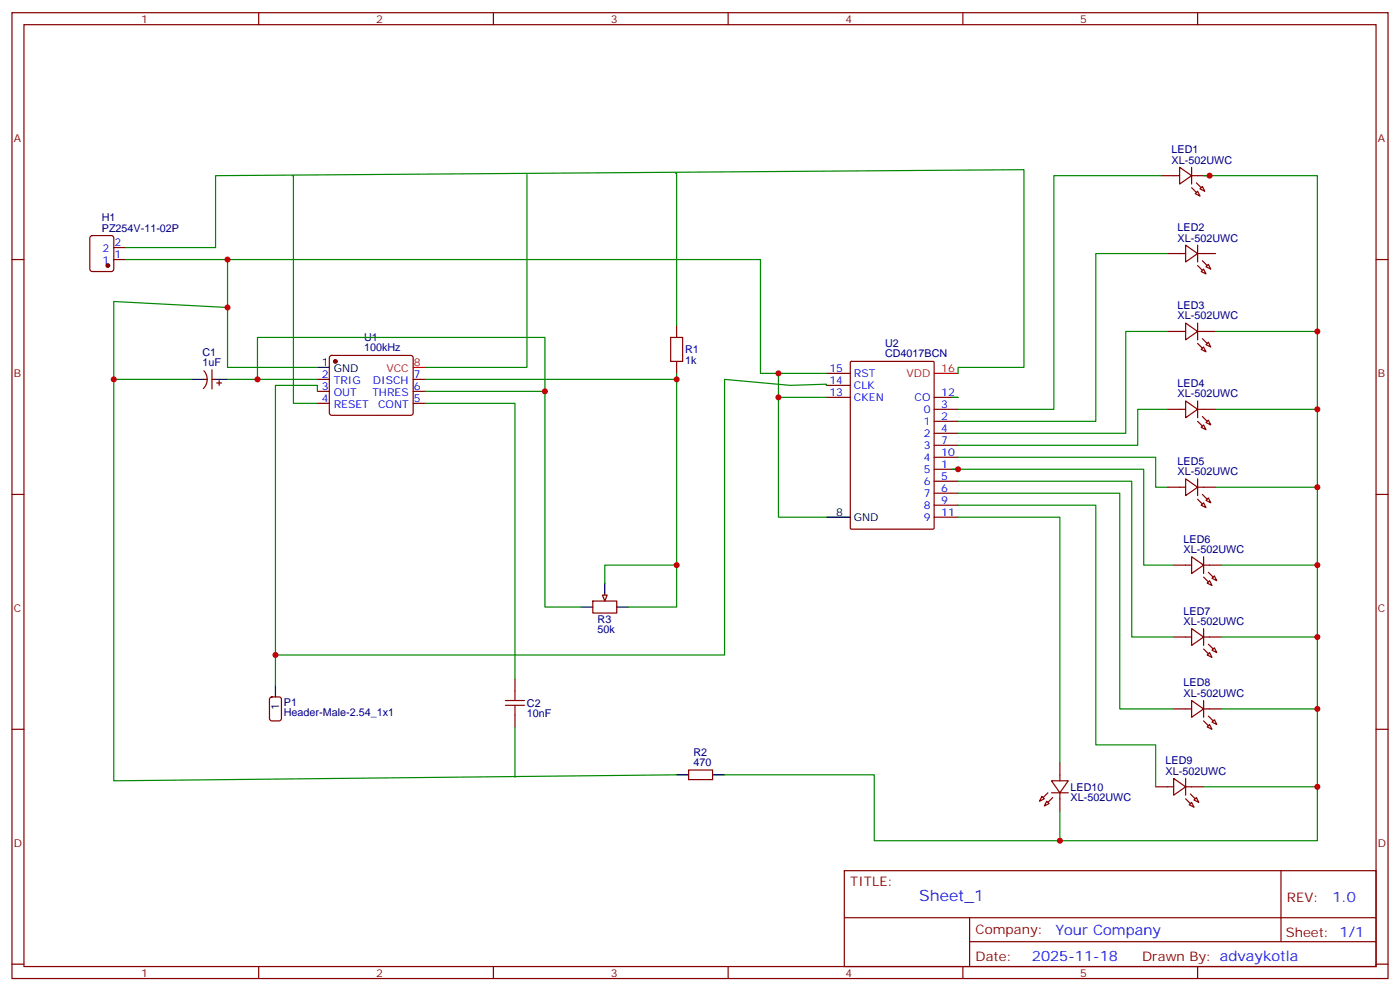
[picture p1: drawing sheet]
<svg xmlns="http://www.w3.org/2000/svg" width="412mm" height="292mm" viewBox="0 0 412 292" stroke-linecap="round" stroke-linejoin="round" font-family="sans-serif">
<g fill="none" stroke="#870000" stroke-width=".35">
<path d="M3.5 3.7h405.4v284.4h-405.4zM7.1 7.3h398.2v277.3h-398.2zM76.2 3.7v3.6M145.3 3.7v3.6M214.5 3.7v3.6M283.6 3.7v3.6M352.8 3.7v3.6M3.5 76.4h3.6M26.7 69.6l.5-.2h5.6l.7 .4v9.4l-.4 .7h-5.9l-.7-.4v-9.4zM33.5 76.4h3.5M33.5 72.9h3.5M405.3 76.4h3.6"/>
<path d="M199.3 95.8v3.5M60 111.7h1M60.1 109.2a3.8 3.8 0 0 1-.2 5.2M62.4 111.7h1.1M62.4 108.9v5.6M63.9 112.7h1.4M64.6 112v1.5M93.5 111.7h3.5M93.5 115.2h3.5M93.5 118.7h3.5M97.2 104.8l.5-.2h23.3l.5 .2 .2 .5-.1 16.5-.6 .5-23.6-.1-.4-.6v-16.3zM121.7 111.7h3.5"/>
<path d="M121.7 115.2h3.5M121.7 118.7h3.5M199.3 106.4v3.5M243.4 117h7.1M243.4 109.9h7.1M243.4 113.5h7.1M250.5 106.6l.3-.2h24l.3 .2 .1 48.8-.2 .3-24.2 .1-.3-.2zM275.2 117h7M275.2 138.1h7M275.2 124h7M275.2 120.5h7M275.2 127.6h7"/>
<path d="M275.2 131.1h7M275.2 134.6h7M3.5 145.6h3.6M275.2 141.7h7M275.2 145.2h7M275.2 148.7h7M275.2 152.3h7M405.3 145.6h3.6M174.6 177h7.1v3.5h-7.1zM151.7 199.9v3.5M3.5 214.7h3.6M79.6 205.4l.5-.2h2.1l.6 .4 .1 5.9-.5 .7h-2.3l-.7-.4v-5.9z"/>
<path d="M151.7 210.5v3.5M405.3 214.7h3.6M202.8 226.7h7.1v2.8h-7.1zM248.7 256.3h156.6v28.3h-156.6zM377.3 256.4v20.8M248.7 270.2h156.5M285.6 277.2h119.6M285.6 270.2v14.1M3.5 283.8h3.6M76.2 284.6v3.5M145.3 284.6v3.5M214.5 284.6v3.5"/>
<path d="M283.6 284.6v3.5M352.8 284.6v3.5M405.3 283.8h3.6"/>
</g>
<g fill="#870000" stroke="#870000" stroke-width=".35">
<circle cx="98.8" cy="106.4" r=".53"/>
<circle cx="31.7" cy="78.2" r=".53"/>
</g>
<path d="M56.4 111.7h3.6M63.5 111.7h3.5M93.5 108.2h3.5M243.4 152.3h7.1M171.1 178.7h3.5M178.2 171.7v3.5M181.7 178.7h3.5M81.1 201.6v3.6M199.3 228.1h3.5M209.9 228.1h3.5" fill="none" stroke="#000" stroke-width=".35"/>
<path d="M121.7 108.2h3.5M275.2 109.9h7" fill="none" stroke="#f00" stroke-width=".35"/>
<path d="M197.6 99.3h3.5v7.1h-3.5zM148.9 207.6h5.6M148.9 206.2h5.6M151.7 203.4v2.8M151.7 207.6v2.9" fill="none" stroke="#a10000" stroke-width=".35"/>
<path d="M177.4 175.2h1.5l-.7 1.8z" fill="#f0f0f0" stroke="#870000" stroke-width=".35"/>
<g fill="none" stroke="#870000" stroke-width=".35">
<path d="M342.2 51.7h5.3M347.5 49.2l3.5 2.5-3.5 2.5zM351 51.7h5.3M351 49.2v5M352.1 57l.7-.7 .7 1.4zM353.5 55.6l.7-.7 .7 1.4zM344 74.6h5.2M349.2 72.2l3.6 2.4-3.6 2.5zM352.8 74.6h5.3M352.8 72.2v4.9M353.8 79.9l.7-.7 .7 1.4zM356 77.8l.7 1.4-1.5-.7z"/>
<path d="M344 97.6h5.2M349.2 95.1l3.6 2.5-3.6 2.4zM352.8 95.1v4.9M352.8 97.6h5.3M349.2 118l3.6 2.5-3.6 2.5zM352.8 118v5M353.8 102.9l.7-.7 .7 1.4zM356 100.8l.7 1.4-1.5-.7zM344 120.5h5.2M352.8 120.5h5.3M353.8 125.8l.7-.7 .7 1.4zM356 123.7l.7 1.4-1.5-.7z"/>
<path d="M344 143.4h5.2M349.2 141l3.6 2.4-3.6 2.5zM352.8 141v4.9M352.8 143.4h5.3M353.8 148.7l.7-.7 .7 1.4zM356 146.6l.7 1.4-1.5-.7zM345.7 166.4h5.3M351 163.9l3.5 2.5-3.5 2.4zM354.5 166.4h5.3M354.5 163.9v4.9M355.6 171.7l.7-.7 .7 1.4zM357 170.3l.7-.8 .7 1.5z"/>
<path d="M345.7 187.5h5.3M351 185.1l3.5 2.4-3.5 2.5zM354.5 185.1v4.9M354.5 187.5h5.3M355.6 192.8l.7-.7 .7 1.4zM357 191.4l.7-.7 .7 1.4zM345.7 208.7h5.3M351 206.2l3.5 2.5-3.5 2.5zM354.5 206.2v5M354.5 208.7h5.3M355.6 214l.7-.7 .7 1.4zM357 212.6l.7-.7 .7 1.4z"/>
<path d="M306.9 234.5l.7 .7-1.4 .7zM308.3 235.9l.7 .7-1.4 .7zM309.7 229.9h5l-2.5 3.5zM309.7 233.4h5M312.2 224.6v5.3M312.2 233.4v5.3M340.4 231.6h5.3M345.7 229.2l3.5 2.4-3.5 2.5zM349.2 231.6h5.3M349.2 229.2v4.9M350.3 236.9l.7-.7 .7 1.4zM351.7 235.5l.7-.7 .7 1.4z"/>
</g>
<g fill="#870000" stroke="#870000" stroke-width=".35">
<path d="M352.4 53.8l1.4 1.4z"/>
<path d="M351 55.2l1.4 1.5z"/>
<path d="M354.2 76.8l1.4 1.4z"/>
<path d="M352.8 78.2l1.4 1.4z"/>
<path d="M354.2 99.7l1.4 1.4z"/>
<path d="M352.8 101.1l1.4 1.4z"/>
<path d="M354.2 122.6l1.4 1.4z"/>
<path d="M352.8 124l1.4 1.4z"/>
<path d="M354.2 145.6l1.4 1.4z"/>
<path d="M352.8 147l1.4 1.4z"/>
<path d="M356 168.5l1.4 1.4z"/>
<path d="M354.5 169.9l1.5 1.4z"/>
<path d="M356 189.7l1.4 1.4z"/>
<path d="M354.5 191.1l1.5 1.4z"/>
<path d="M356 210.8l1.4 1.4z"/>
<path d="M354.5 212.2l1.5 1.4z"/>
<path d="M350.7 233.8l1.4 1.4z"/>
<path d="M349.2 235.2l1.5 1.4z"/>
<path d="M310.1 234.8l-1.4 1.4z"/>
<path d="M308.7 233.4l-1.4 1.4z"/>
</g>
<g fill="none" stroke="#008700" stroke-width=".35">
<path d="M86.1 51.7h.3v67h7.1M155.2 51.4v56.8h-30M199 51h.3v44.8M342.2 51.7h-31.8v68.8h-28.2M354.5 51.7h33.6v195.8h-130.6v-19.4h-44.1M37 76.4h187v33.5h19.4M37 72.9h26.5v-21.2l238.1-1.7v58.2h-19.4v1.7M67 76.4v14.1l-33.5-1.7v22.9M344 74.6h-21.2v49.4h-40.6M67 90.5v17.7h26.5M344 97.6h-12.4v30h-49.4M358.1 97.6h30"/>
<path d="M56.4 111.7h-22.9v118.2l165.8-1.8M67 111.7h26.5M75.8 111.7v-12.4h84.7v15.9M93.5 115.2v-1.7h-12.4v88.1M125.2 118.7h26.5v81.2M125.2 115.2h35.3v63.5h10.6M125.2 111.7h74.1M199.3 109.9v68.8h-14.1M229.3 109.9v7.1M243.4 113.5v-.4l-10.6 .4-19.4-1.8v81.1h-132.3M243.4 117h-14.1v35.3h14.1M280.5 117h1.7"/>
<path d="M280.5 138.1h56.4v28.3h8.8M282.2 134.6h58.2v8.8h3.6M344 120.5h-8.9v10.6h-52.9M358.1 120.5h30M282.2 152.3h30v72.3M282.2 148.7h40.6v70.6h17.6v12.3M282.2 145.2h47.6v63.5h15.9M282.2 141.7h51.2v45.8h12.3M358.1 143.4h30M199.3 166.4h-21.1v5.3M359.8 166.4h28.3M359.8 187.5h28.3"/>
<path d="M151.7 214v14.8M359.8 208.7h28.3M312.2 238.7v8.8M354.5 231.6h33.6"/>
</g>
<g fill="#c00">
<circle cx="282.2" cy="138.1" r=".88"/>
<circle cx="67" cy="76.4" r=".88"/>
<circle cx="67" cy="90.5" r=".88"/>
<circle cx="33.5" cy="111.7" r=".88"/>
<circle cx="81.1" cy="192.8" r=".88"/>
<circle cx="199.3" cy="166.4" r=".88"/>
<circle cx="199.3" cy="111.7" r=".88"/>
<circle cx="75.8" cy="111.7" r=".88"/>
<circle cx="160.5" cy="115.2" r=".88"/>
<circle cx="229.3" cy="109.9" r=".88"/>
<circle cx="229.3" cy="117" r=".88"/>
<circle cx="356.3" cy="51.7" r=".88"/>
<circle cx="312.2" cy="247.5" r=".88"/>
<circle cx="388.1" cy="231.6" r=".88"/>
<circle cx="388.1" cy="208.7" r=".88"/>
<circle cx="388.1" cy="187.5" r=".88"/>
<circle cx="388.1" cy="166.4" r=".88"/>
<circle cx="388.1" cy="143.4" r=".88"/>
<circle cx="388.1" cy="120.5" r=".88"/>
<circle cx="388.1" cy="97.6" r=".88"/>
</g>
<text font-size="4.6" fill="#00f" x="270.8" y="265.4">Sheet_1</text>
<g font-size="4.2" fill="#00f">
<text x="392.5" y="265.6">1.0</text>
<text x="310.9" y="275.2">Your Company</text>
<text x="304" y="283">2025-11-18</text>
</g>
<g font-size="3.9" fill="#800">
<text x="250.5" y="260.9">TITLE:</text>
<text x="379.1" y="265.6">REV:</text>
<text x="287.4" y="275.1">Company:</text>
<text x="378.7" y="275.7">Sheet: 1/1</text>
<text x="287.4" y="282.8">Date:</text>
<text x="336.4" y="282.9">Drawn By: advaykotla</text>
</g>
<g font-size="3.2" fill="#800">
<text x="41.6" y="6.7">1</text>
<text x="110.8" y="6.7">2</text>
<text x="179.9" y="6.7">3</text>
<text x="249.1" y="6.7">4</text>
<text x="318.2" y="6.7">5</text>
<text x="4.1" y="41.8">A</text>
<text x="405.9" y="41.8">A</text>
<text x="4.1" y="111">B</text>
<text x="405.9" y="111">B</text>
<text x="4.1" y="180.1">C</text>
<text x="405.9" y="180.1">C</text>
<text x="4.1" y="249.3">D</text>
<text x="405.9" y="249.3">D</text>
<text x="41.6" y="287.5">1</text>
<text x="110.8" y="287.5">2</text>
<text x="179.9" y="287.5">3</text>
<text x="249.1" y="287.5">4</text>
<text x="318.2" y="287.5">5</text>
</g>
<g font-size="3.2" fill="#000080">
<text x="345.1" y="45.1">LED1</text>
<text x="345.1" y="48.2">XL-502UWC</text>
<text x="30" y="65.2">H1</text>
<text x="30" y="68.3">PZ254V-11-02P</text>
<text x="346.9" y="71.1">XL-502UWC</text>
<text x="346.9" y="68">LED2</text>
<text x="346.9" y="94.1">XL-502UWC</text>
<text x="346.9" y="91">LED3</text>
<text x="107.3" y="100.3">U1</text>
<text x="59.6" y="107.8">1uF</text>
<text x="59.6" y="104.7">C1</text>
<text x="107.3" y="103.4">100kHz</text>
<text x="201.8" y="107.1">1k</text>
<text x="201.8" y="104">R1</text>
<text x="260.7" y="105.2">CD4017BCN</text>
<text x="260.7" y="102.1">U2</text>
<text x="346.9" y="113.9">LED4</text>
<text x="346.9" y="117">XL-502UWC</text>
<text x="346.9" y="136.8">LED5</text>
<text x="346.9" y="139.9">XL-502UWC</text>
<text x="348.7" y="159.8">LED6</text>
<text x="348.7" y="162.8">XL-502UWC</text>
<text x="176" y="183.4">R3</text>
<text x="348.7" y="184">XL-502UWC</text>
<text x="348.7" y="180.9">LED7</text>
<text x="176" y="186.5">50k</text>
<text x="348.7" y="202.1">LED8</text>
<text x="83.6" y="207.7">P1</text>
<text x="155.2" y="208.1">C2</text>
<text x="348.7" y="205.2">XL-502UWC</text>
<text x="83.6" y="210.8">Header-Male-2.54_1x1</text>
<text x="155.2" y="211.2">10nF</text>
<text x="204.3" y="225.6">470</text>
<text x="204.3" y="222.5">R2</text>
<text x="343.4" y="225">LED9</text>
<text x="315.4" y="232.8">LED10</text>
<text x="343.4" y="228.1">XL-502UWC</text>
<text x="315.4" y="235.9">XL-502UWC</text>
</g>
<g font-size="3.2" fill="#00f">
<text x="30.2" y="77.8">1</text>
<text x="30.2" y="74.3">2</text>
<text x="33.7" y="76.1">1</text>
<text x="33.7" y="72.5">2</text>
<text x="94.8" y="111.3">2</text>
<text x="98.3" y="113.1">TRIG</text>
<text x="109.9" y="113.1">DISCH</text>
<text x="121.9" y="111.3">7</text>
<text x="244.3" y="109.6">15</text>
<text x="244.3" y="113.1">14</text>
<text x="251.5" y="111">RST</text>
<text x="94.8" y="114.9">3</text>
<text x="94.8" y="118.4">4</text>
<text x="98.3" y="116.6">OUT</text>
<text x="109.7" y="116.6">THRES</text>
<text x="121.9" y="118.4">5</text>
<text x="121.9" y="114.9">6</text>
<text x="244.3" y="116.6">13</text>
<text x="251.5" y="114.5">CLK</text>
<text x="251.5" y="118">CKEN</text>
<text x="269.4" y="118">CO</text>
<text x="277.3" y="116.6">12</text>
<text x="98.3" y="120.2">RESET</text>
<text x="111.4" y="120.2">CONT</text>
<text x="272.1" y="125.1">1</text>
<text x="272.1" y="121.6">0</text>
<text x="277.3" y="123.7">2</text>
<text x="277.3" y="120.2">3</text>
<text x="272.1" y="128.6">2</text>
<text x="277.3" y="127.2">4</text>
<text x="277.3" y="130.7">7</text>
<text x="272.1" y="132.2">3</text>
<text x="272.1" y="135.7">4</text>
<text x="277.3" y="137.8">1</text>
<text x="277.3" y="134.3">10</text>
<text x="272.1" y="139.2">5</text>
<text x="272.1" y="142.7">6</text>
<text x="277.3" y="141.3">5</text>
<text x="272.1" y="146.3">7</text>
<text x="272.1" y="149.8">8</text>
<text x="277.3" y="144.9">6</text>
<text x="277.3" y="148.4">9</text>
<text x="272.1" y="153.3">9</text>
<text x="277.3" y="151.9">11</text>
</g>
<g font-size="3.2">
<text x="94.8" y="107.8">1</text>
<text x="98.3" y="109.6">GND</text>
<text x="246.3" y="151.9">8</text>
<text x="251.5" y="153.3">GND</text>
<text x="82.2" y="209" transform="rotate(-90 82.2 209)">1</text>
</g>
<g font-size="3.2" fill="#f00">
<text x="121.9" y="107.8">8</text>
<text x="113.8" y="109.6">VCC</text>
<text x="267" y="111">VDD</text>
<text x="277.3" y="109.6">16</text>
</g>
</svg>
